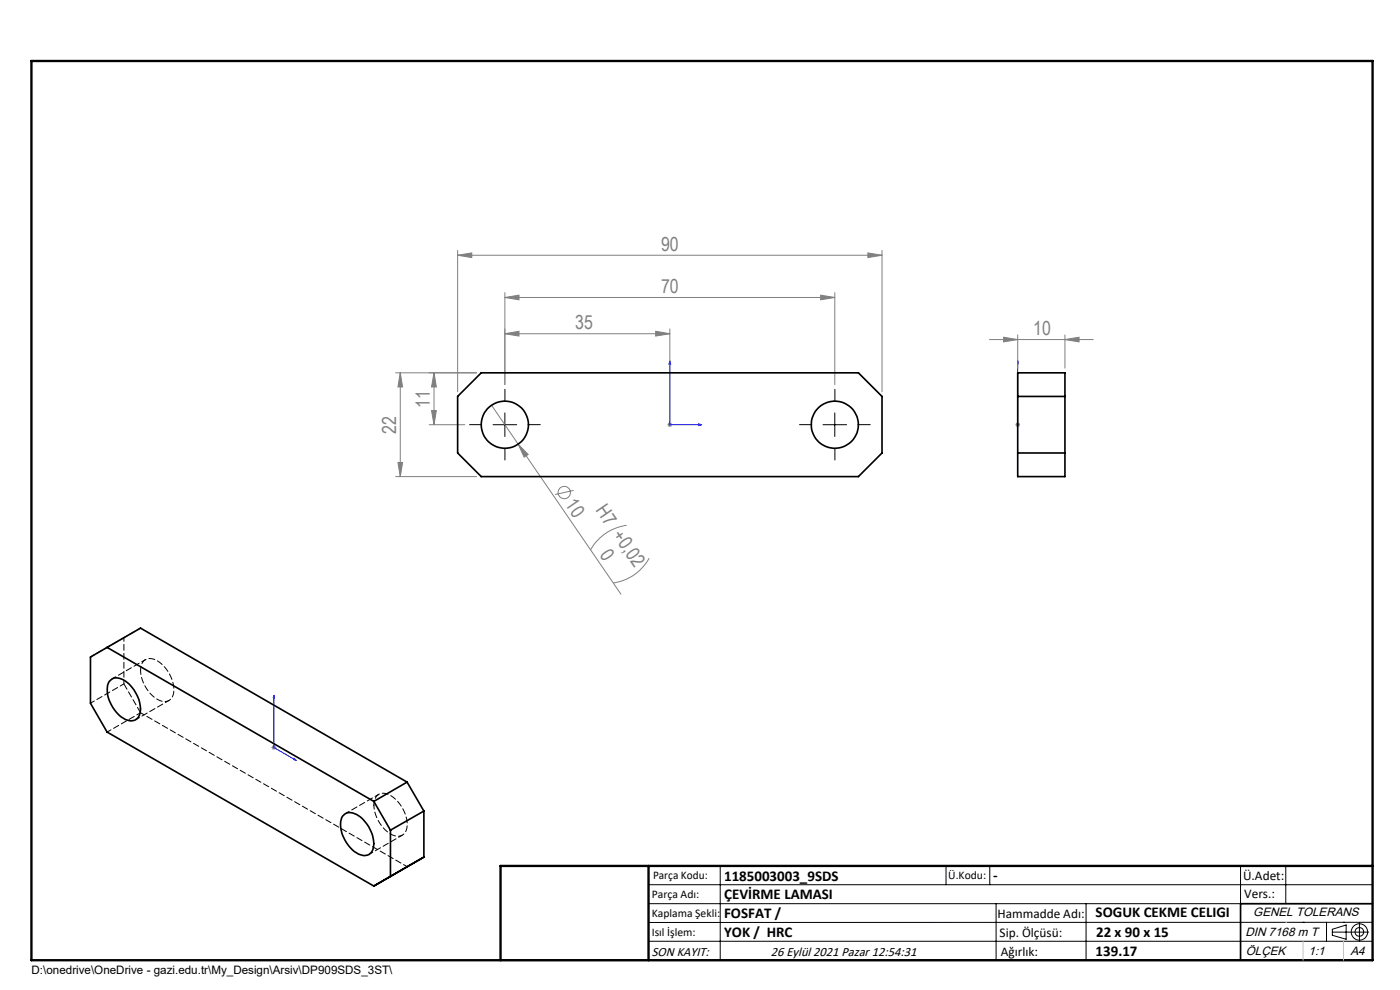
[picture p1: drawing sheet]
<svg xmlns="http://www.w3.org/2000/svg" width="297mm" height="210mm" viewBox="0 0 297 210" stroke-linecap="round" stroke-linejoin="round" font-family="sans-serif">
<g fill="none" stroke="#808080" stroke-width=".21">
<path d="M97.1 54.1l3-.5v1zM97.1 53.1v30M97.1 54.1h90M184.1 53.6l3 .5-3 .5zM187.1 53.1v30M83.9 79.1h17.2M84.9 79.1l.5 3h-1zM84.9 79.1v22M92.1 79.1l.5 3h-1.1zM92.1 79.1v11M107.1 70.8l3-.5v1zM107.1 70.8h35"/>
<path d="M107.1 63.1l3-.5v1zM107.1 62.1v19.5M107.1 63.1h70M139.1 70.3l3 .5-3 .5zM142.1 69.8v19.3M174.1 62.6l3 .5-3 .5zM177.1 62.1v19.5M209.9 72h22M212.9 71.5l3 .5-3 .5zM215.9 71v7.1M225.9 72l3-.5v1zM225.9 71v7.1"/>
<path d="M84.4 98.1h1l-.5 3zM91.1 90.1h7.5M91.5 87.1h1.1l-.5 3zM104.3 86l27.4 40M109.9 94.2l2.1 2.2-.8 .6zM141.6 90.1h1M141.7 89.7l.8 .7M142.1 89.6v1M142.5 89.7l-.8 .7M215.4 90.1h1M215.5 89.7l.8 .7M215.9 89.6v1"/>
<path d="M216.3 89.7l-.8 .7M83.9 101.1h17.2M121.7 104l-3.9 .9M132.9 111.4a10.4 10.4 0 0 0-7.7 5.3M137.7 118.4a10.5 10.5 0 0 1-7.7 5.3M57.6 158.6h1M57.7 158.2l.8 .7M58.1 158.1v1M58.5 158.2l-.8 .7"/>
<circle cx="119.7" cy="104.5" r="1.3"/>
</g>
<g fill="none" stroke="#000" stroke-width=".21">
<path d="M104.6 90.1h5M107.1 87.6v5M174.6 90.1h5M177.1 87.6v5M137.6 187.7h153.6M137.6 191.7h153.6M137.6 199.7h153.6M152.8 183.7v20M200.7 183.7v4M210 183.7v4M211.3 191.7v12M230.4 191.7v12"/>
<path d="M263.2 183.7v20M272.8 183.7v8M276.4 195.6h.1M281.4 195.6v4.1M282.6 197.7h7.8M282.6 197.1l3-.9v3l-3-.8zM285 195.6h.1M288.4 195.8v3.8M291.2 195.6l-153.6 .1"/>
<circle cx="288.4" cy="197.7" r="1.74"/>
<circle cx="288.4" cy="197.7" r=".93"/>
</g>
<path d="M142.1 76.5l.2 .7h-.4zM142.1 76.5v13.6h6.8M215.9 76.5v.7v-.7M215.9 76.5v13.6M148.2 89.9l.7 .2-.7 .2zM215.9 89.9v.4zM215.9 90.1h.1M58.1 147.5l.1 .6-.2-.1zM58.1 147.5v11.1l4.8 2.7M62.4 160.9l.5 .4-.5-.1z" fill="none" stroke="#00f" stroke-width=".21"/>
<path d="M102.1 90.1h-2.5M107.1 85.1v-2.5M107.1 95.1v2.5M112.1 90.1h2.5M172.1 90.1h-2.5M177.1 85.1v-2.5M177.1 95.1v2.5M182.1 90.1h2.5" fill="none" stroke="#000" stroke-width=".21" stroke-dasharray="15.2 1.3 1.3 1.3"/>
<path d="M291.2 191.7h-28v12M106.2 203.7h185" fill="none" stroke="#000" stroke-width=".35"/>
<path d="M6.7 12.9h284.5v190.8h-284.5zM137.6 183.7v20M291.2 183.7h-185v20" fill="none" stroke="#000" stroke-width=".5"/>
<path d="M272.8 195.6h.1M276.4 199.7v4M285 199.7v4" fill="none" stroke="#c0c0c0" stroke-width=".21"/>
<g fill="#00f">
<path d="M62.4 160.9l.5 .4-.5-.1zM58.1 147.5l.1 .6-.2-.1zM148.2 89.9l.7 .2-.7 .2zM142.1 76.5l.2 .7h-.4z"/>
<path d="M215.9 89.9v.4zM215.9 76.5v.7z"/>
</g>
<g fill="#808080">
<path d="M109.9 94.2l2.1 2.2-.8 .6z"/>
<path d="M139.1 70.3l3 .5-3 .5zM107.1 70.8l3-.5v1z"/>
<path d="M107.1 63.1l3-.5v1zM174.1 62.6l3 .5-3 .5zM97.1 54.1l3-.5v1zM184.1 53.6l3 .5-3 .5zM212.9 71.5l3 .5-3 .5zM225.9 72l3-.5v1z"/>
<path d="M91.5 87.1h1.1l-.5 3zM92.1 79.1l.5 3h-1.1z"/>
<path d="M84.9 79.1l.5 3h-1zM84.4 98.1h1l-.5 3z"/>
</g>
<g fill="none" stroke="#000" stroke-width=".35">
<path d="M102.1 79.1h80l5 5v12l-5 5h-80l-5-5v-12zM215.9 79.1h10v22h-10zM215.9 96.1h10M215.9 84.1h10M22.7 137.3l-3.5 2.1v9.8l3.5 6.1 56.6 32.7 7.1-4.1M22.7 137.3l56.6 32.7M22.7 137.3l7.1-4.1 56.6 32.7M23.2 144.6a2.31 2.31 0 0 1 3.4-.1 7.2 7.2 0 0 1 3 7.2 2.03 2.03 0 0 1-3 .9 7.5 7.5 0 0 1-3.7-7.4zM72.9 172.9a2.67 2.67 0 0 1 3.6 .4 7.5 7.5 0 0 1 2.7 6.5 1.98 1.98 0 0 1-3.1 1.4 7.4 7.4 0 0 1-3.7-7.4zM79.3 170l3.5 6.1M86.4 165.9l-7.1 4.1M86.4 165.9l3.5 6.1"/>
<path d="M89.9 172v9.8l-7.1 4.1v-9.8M89.9 172l-7.1 4.1"/>
<circle cx="107.1" cy="90.1" r="5"/>
<circle cx="177.1" cy="90.1" r="5"/>
</g>
<path d="M19.2 139.4l7.1-4.1M30.9 139.9l-7.1 4.1M22.7 155.3l7.1-4.1M26.3 145.1l-7.1 4M28.8 152.7l7.1-4.1M29.8 151.2l56.6 32.6M29.8 142.2a2.17 2.17 0 0 1 1.1-2.3 2.17 2.17 0 0 1 2.6 .3 7.4 7.4 0 0 1 3.2 7.2 2.03 2.03 0 0 1-3.2 1 7.8 7.8 0 0 1-3.7-6.2M79.3 170.8a2.17 2.17 0 0 1 1.1-2.3 2.17 2.17 0 0 1 2.6 .3 7.4 7.4 0 0 1 3.2 7.1 2.03 2.03 0 0 1-3.2 1.1 7.8 7.8 0 0 1-3.7-6.2M80.4 168.5l-7.1 4.1M78.3 181.2l7.1-4" fill="none" stroke="#000" stroke-width=".21" stroke-dasharray="1.3 .6" stroke-dashoffset=".4"/>
<path d="M26.3 135.3l3.5-2.1M26.3 135.3v9.8" fill="none" stroke="#000" stroke-width=".21" stroke-dasharray="1.3 .6" stroke-dashoffset=".5"/>
<path d="M29.8 151.2l-3.5-6.1" fill="none" stroke="#000" stroke-width=".21" stroke-dasharray="1.3 .6"/>
<g font-size="4.1" fill="#808080">
<text x="140.3" y="53.2">90</text>
<text x="140.3" y="62.2">70</text>
<text x="122" y="69.8">35</text>
<text x="219.2" y="71.1">10</text>
<text x="91.2" y="86.5" transform="rotate(-90 91.2 86.5)">11</text>
<text x="84" y="92" transform="rotate(-90 84 92)">22</text>
<text x="119.8" y="107" transform="rotate(56 119.8 107)">10</text>
<text x="126.2" y="108.2" transform="rotate(56 126.2 108.2)">H7 +0,02</text>
<text x="127.1" y="117.8" transform="rotate(56 127.1 117.8)">0</text>
</g>
<g font-size="3.2">
<text x="153.6" y="186.8">1185003003_9SDS</text>
<text x="153.6" y="190.8">ÇEVİRME LAMASI</text>
<text x="210.7" y="186.6">-</text>
<text x="153.6" y="194.8">FOSFAT /</text>
<text x="232.4" y="194.5">SOGUK CEKME CELIGI</text>
<text x="153.6" y="198.8">YOK / HRC</text>
<text x="232.4" y="202.8">139.17</text>
<text x="232.5" y="198.8">22 x 90 x 15</text>
</g>
<g font-size="2.8">
<text x="263.7" y="186.7">Ü.Adet:</text>
<text x="263.9" y="190.5">Vers.:</text>
<text x="211.6" y="194.8">Hammadde Adı:</text>
<text x="138.3" y="202.8">SON KAYIT:</text>
<text x="163.6" y="202.8">26 Eylül 2021 Pazar 12:54:31</text>
<text x="212.1" y="198.7">Sip. Ölçüsü:</text>
<text x="212.3" y="202.7">Ağırlık:</text>
</g>
<g font-size="2.6">
<text x="265.9" y="194.4">GENEL TOLERANS</text>
<text x="264.2" y="198.5">DIN 7168 m T</text>
<text x="264.3" y="202.6">ÖLÇEK</text>
<text x="277.6" y="202.6">1:1</text>
<text x="286.5" y="202.6">A4</text>
</g>
<g font-size="2.5">
<text x="138.3" y="190.5">Parça Adı:</text>
<text x="138.5" y="186.5">Parça Kodu:</text>
<text x="201.2" y="186.5">Ü.Kodu:</text>
<text x="138.3" y="194.5">Kaplama Şekli:</text>
<text x="138.3" y="198.6">Isıl İşlem:</text>
<text x="6.7" y="206.7">D:\onedrive\OneDrive - gazi.edu.tr\My_Design\Arsiv\DP909SDS_3ST\</text>
</g>
</svg>
